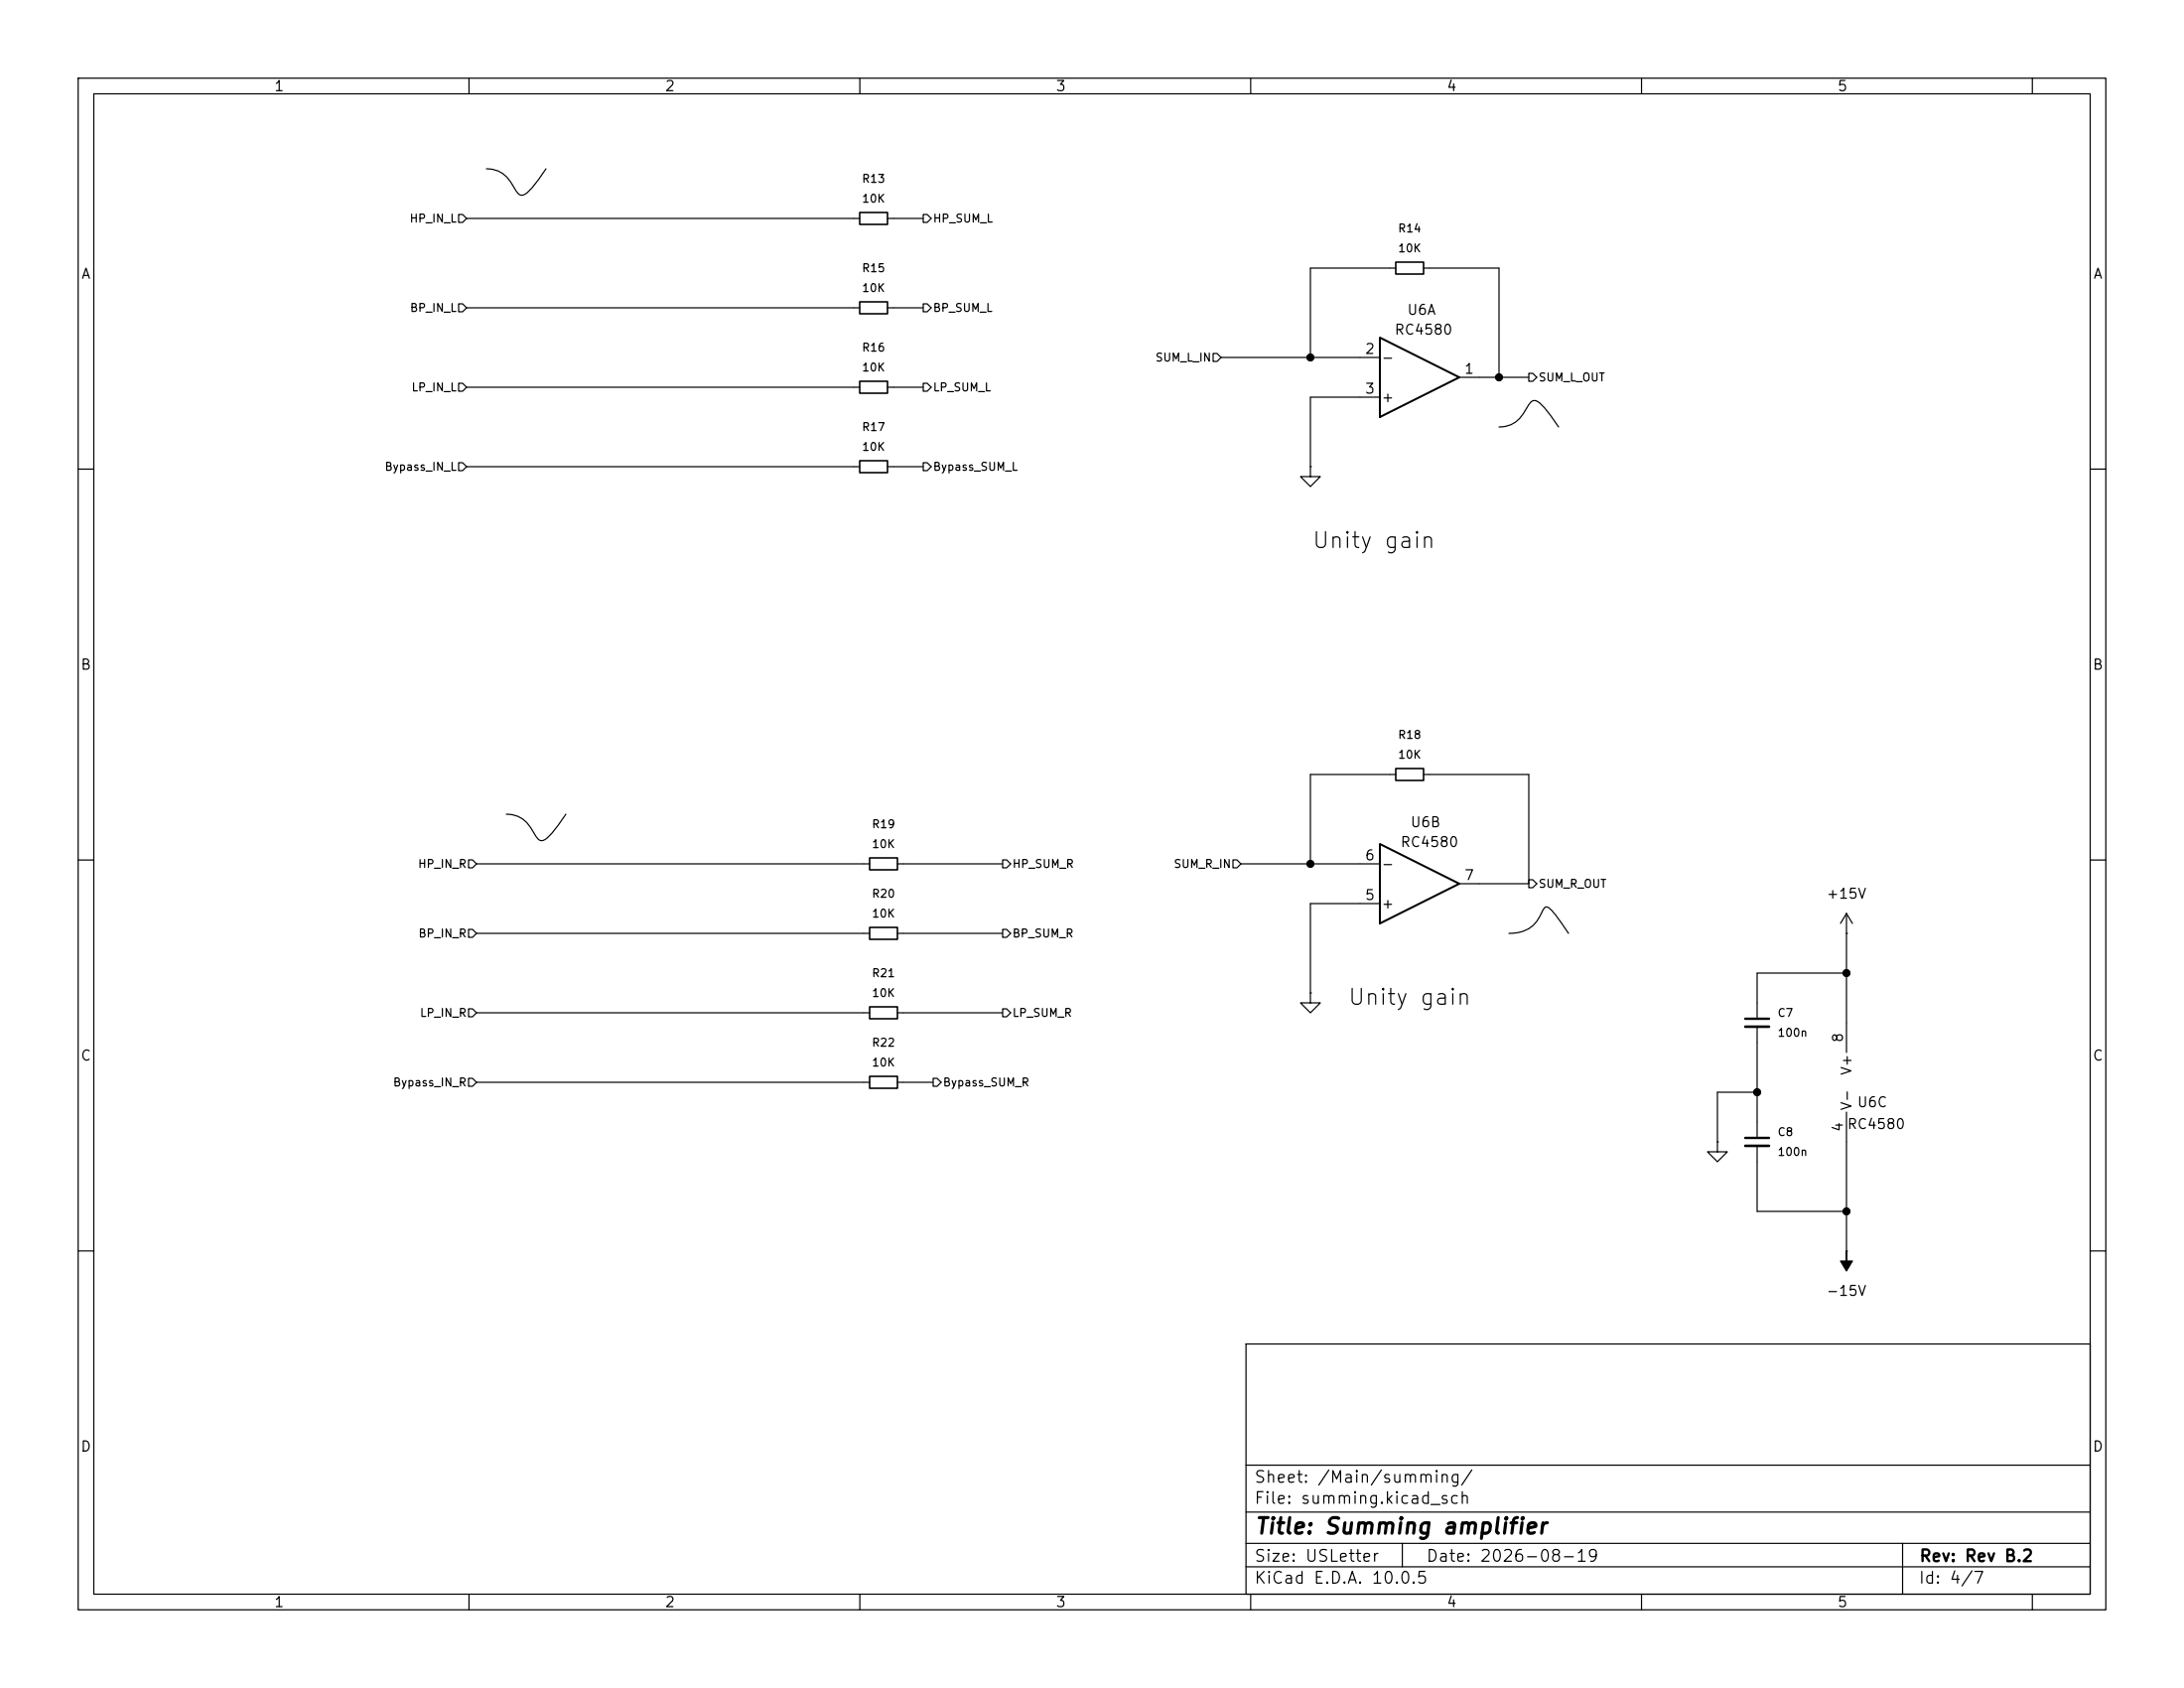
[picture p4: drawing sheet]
<svg xmlns="http://www.w3.org/2000/svg" width="279mm" height="216mm" viewBox="0 0 279 216" stroke-linecap="round" stroke-linejoin="round" font-family="sans-serif">
<g fill="none" stroke="#000" stroke-width=".15">
<path d="M10 10h259.4v195.9h-259.4zM12 12h255.4v191.9h-255.4zM60 10v2M110 10v2M160 10v2M210 10v2M260 10v2M58.7 38.9h.5l.5 .5-.5 .5h-.5zM58.7 27.4h.5l.5 .5-.5 .5h-.5zM59.7 39.4h50.3M59.7 27.9h50.3M62.2 21.6a3.6 3.6 0 0 1 3.5 2.3 1.6 1.6 0 0 0 .9 1.1 .99 .99 0 0 0 .9-.4l1.4-1.6 .9-1.4"/>
<path d="M113.5 39.4h4.6M113.5 27.9h4.6M118.1 38.9h.5l.5 .5-.5 .5h-.5zM118.1 27.4h.5l.5 .5-.5 .5h-.5zM178.6 34.3h-11v11.4M182.1 34.3h9.7v14M58.7 59.2h.5l.5 .5-.5 .5h-.5zM58.7 49h.5l.5 .5-.5 .5h-.5zM59.7 59.7h50.3M59.7 49.5h50.3M113.5 59.7h4.6M113.5 49.5h4.6"/>
<path d="M118.1 49h.5l.5 .5-.5 .5h-.5zM118.1 59.2h.5l.5 .5-.5 .5h-.5zM155.2 45.2h.5l.5 .5-.5 .5h-.5zM156.2 45.7h20.3M167.6 59.7v1.3h1.3l-1.3 1.2-1.2-1.2h1.2M167.6 59.7h.1M176.5 50.8h-8.9v8.9M186.7 48.3h8.9M191.8 54.6a3.6 3.6 0 0 0 3.5-2.3 1.6 1.6 0 0 1 .9-1.1 .99 .99 0 0 1 .8 .4l1.4 1.6 1 1.4M195.6 47.8h.5l.5 .5-.5 .5h-.5zM10 60h2M267.4 60h2"/>
<path d="M178.6 99.1h-11v11.4M182.1 99.1h13.5v13.9h-8.9M10 110h2M59.9 118.9h.6l.5 .5-.5 .5h-.6zM59.9 110h.6l.5 .5-.5 .5h-.6zM61 119.4h50.3M61 110.5h50.3M64.8 104.1a3.6 3.6 0 0 1 3.5 2.4 1.6 1.6 0 0 0 .9 1 .99 .99 0 0 0 .8-.3l1.4-1.6 1-1.5M114.8 119.4h13.5M114.8 110.5h13.5M128.3 110h.5l.5 .5-.5 .5h-.5zM128.3 118.9h.5l.5 .5-.5 .5h-.5z"/>
<path d="M157.7 110h.5l.5 .5-.5 .5h-.5zM158.7 110.5h17.8M176.5 115.6h-8.9v11.4M193 119.4a4.1 4.1 0 0 0 4.2-2.6 .88 .88 0 0 1 .6-.8h.2a5.3 5.3 0 0 1 1.7 2l1 1.4M195.6 112.5h.5l.5 .5-.5 .5h-.5zM236.2 119.4h.1M236.2 116.8v17.8M236.2 116.8l-.7 1.3M236.2 116.8l.8 1.3M267.4 110h2M59.9 137.9h.6l.5 .5-.5 .5h-.6zM59.9 129h.6l.5 .5-.5 .5h-.6z"/>
<path d="M61 138.4h50.3M61 129.5h50.3M114.8 138.4h4.6M114.8 129.5h13.5M119.4 137.9h.5l.5 .5-.5 .5h-.5zM128.3 129h.5l.5 .5-.5 .5h-.5zM167.6 127v1.3h1.3l-1.3 1.2-1.2-1.2h1.2M167.6 127h.1M224.8 131.3v14.2M224.8 139.7h-5.1v6.4M236.2 124.5h-11.4v5.8M219.7 146.1v1.2h1.3l-1.3 1.3-1.3-1.3h1.3"/>
<path d="M219.7 146.1h.1M224.8 146.6v8.3h11.4M236.2 142.2v17.8M10 160h2M159.4 171.9h108v32h-108zM236.2 160h.1M267.4 160h2M159.4 197.4h108M159.4 193.4h108M159.4 187.4h108M179.4 197.4v3M243.4 197.4v6.5"/>
<path d="M60 203.9v2M110 203.9v2M159.4 200.4h108M160 203.9v2M210 203.9v2M260 203.9v2"/>
</g>
<path d="M110 38.6h3.5v1.5h-3.5zM110 27.2h3.5v1.5h-3.5zM178.6 33.5h3.5v1.6h-3.5zM110 58.9h3.5v1.6h-3.5zM110 48.8h3.5v1.5h-3.5zM178.6 98.3h3.5v1.5h-3.5zM111.3 118.6h3.5v1.5h-3.5zM111.3 109.7h3.5v1.6h-3.5zM111.3 137.7h3.5v1.5h-3.5zM111.3 128.8h3.5v1.5h-3.5z" fill="none" stroke="#000" stroke-width=".2"/>
<path d="M223.3 130.3h3M223.3 145.5h3" fill="none" stroke="#000" stroke-width=".3"/>
<path d="M223.3 131.3h3M223.3 146.6h3" fill="none" stroke="#000" stroke-width=".33"/>
<path d="M236.2 160v1.3h.8l-.8 1.3-.7-1.3h.7z" fill="#000" stroke="#000" stroke-width=".15"/>
<path d="M176.5 43.2l10.2 5.1-10.2 5zM176.5 108l10.2 5-10.2 5.1z" fill="none" stroke="#000" stroke-width=".25"/>
<g fill="#000" stroke="#000" stroke-width=".13">
<circle cx="167.6" cy="45.7" r=".46"/>
<circle cx="191.8" cy="48.3" r=".46"/>
<circle cx="167.6" cy="110.5" r=".46"/>
<circle cx="224.8" cy="139.7" r=".46"/>
<circle cx="236.2" cy="124.5" r=".46"/>
<circle cx="236.2" cy="154.9" r=".46"/>
</g>
<g font-size="2">
<text x="167.7" y="70.6">Unity gain</text>
<text x="172.3" y="129.1">Unity gain</text>
<text x="160.4" y="196.7">Title: Summing amplifier</text>
</g>
<g font-size="1.5">
<text x="160.4" y="190">Sheet: /Main/summing/</text>
<text x="160.4" y="192.7">File: summing.kicad_sch</text>
<text x="160.4" y="202.9">KiCad E.D.A. 10.0.5</text>
<text x="160.4" y="200.1">Size: USLetter</text>
<text x="182.4" y="200.1">Date: 2026-08-19</text>
<text x="245.4" y="202.9">Id: 4/7</text>
<text x="245.4" y="200.1">Rev: Rev B.2</text>
</g>
<g font-size="1.3">
<text x="35" y="12">1</text>
<text x="85" y="12">2</text>
<text x="135" y="12">3</text>
<text x="185" y="12">4</text>
<text x="235" y="12">5</text>
<text x="10.3" y="36">A</text>
<text x="267.7" y="36">A</text>
<text x="179.9" y="40.6">U6A</text>
<text x="174.5" y="45.6">2</text>
<text x="176.6" y="46.7">-</text>
<text x="178.3" y="43.1">RC4580</text>
<text x="174.5" y="50.7">3</text>
<text x="176.6" y="51.8">+</text>
<text x="187.2" y="48.1">1</text>
<text x="10.2" y="86">B</text>
<text x="267.6" y="86">B</text>
<text x="180.3" y="106.1">U6B</text>
<text x="174.5" y="110.4">6</text>
<text x="176.6" y="111.5">-</text>
<text x="179.1" y="108.7">RC4580</text>
<text x="187.2" y="112.9">7</text>
<text x="174.5" y="115.4">5</text>
<text x="176.6" y="116.5">+</text>
<text x="233.6" y="115.3">+15V</text>
<text x="10.2" y="136">C</text>
<text x="236.1" y="133.4" transform="rotate(-90 236.1 133.4)">8</text>
<text x="237.2" y="137.6" transform="rotate(-90 237.2 137.6)">V+</text>
<text x="267.6" y="136">C</text>
<text x="237.2" y="142.1" transform="rotate(-90 237.2 142.1)">V-</text>
<text x="237.5" y="141.9">U6C</text>
<text x="236.1" y="144.9" transform="rotate(-90 236.1 144.9)">4</text>
<text x="236.2" y="144.7">RC4580</text>
<text x="233.6" y="166.1">-15V</text>
<text x="10.2" y="186">D</text>
<text x="267.6" y="186">D</text>
<text x="35" y="205.9">1</text>
<text x="85" y="205.9">2</text>
<text x="135" y="205.9">3</text>
<text x="185" y="205.9">4</text>
<text x="235" y="205.9">5</text>
</g>
<g font-size="1">
<text x="110.2" y="23.6">R13</text>
<text x="52.3" y="28.7">HP_IN_L</text>
<text x="110.2" y="26.2">10K</text>
<text x="119.3" y="28.7">HP_SUM_L</text>
<text x="178.8" y="30">R14</text>
<text x="110.2" y="35.1">R15</text>
<text x="178.8" y="32.5">10K</text>
<text x="52.4" y="40.1">BP_IN_L</text>
<text x="110.2" y="37.6">10K</text>
<text x="119.3" y="40.1">BP_SUM_L</text>
<text x="110.2" y="45.2">R16</text>
<text x="110.2" y="47.8">10K</text>
<text x="147.7" y="46.5">SUM_L_IN</text>
<text x="52.6" y="50.3">LP_IN_L</text>
<text x="119.3" y="50.3">LP_SUM_L</text>
<text x="196.7" y="49">SUM_L_OUT</text>
<text x="110.2" y="55.4">R17</text>
<text x="110.2" y="57.9">10K</text>
<text x="49.1" y="60.5">Bypass_IN_L</text>
<text x="119.3" y="60.5">Bypass_SUM_L</text>
<text x="178.8" y="94.7">R18</text>
<text x="178.8" y="97.3">10K</text>
<text x="111.5" y="106.2">R19</text>
<text x="53.4" y="111.3">HP_IN_R</text>
<text x="111.5" y="108.7">10K</text>
<text x="129.4" y="111.3">HP_SUM_R</text>
<text x="150.1" y="111.3">SUM_R_IN</text>
<text x="196.7" y="113.8">SUM_R_OUT</text>
<text x="111.5" y="115.1">R20</text>
<text x="111.5" y="117.6">10K</text>
<text x="53.4" y="120.1">BP_IN_R</text>
<text x="111.5" y="125.2">R21</text>
<text x="129.4" y="120.1">BP_SUM_R</text>
<text x="53.6" y="130.3">LP_IN_R</text>
<text x="111.5" y="127.8">10K</text>
<text x="129.4" y="130.3">LP_SUM_R</text>
<text x="227.3" y="130.3">C7</text>
<text x="111.5" y="134.1">R22</text>
<text x="111.5" y="136.7">10K</text>
<text x="227.3" y="132.9">100n</text>
<text x="50.2" y="139.2">Bypass_IN_R</text>
<text x="120.5" y="139.2">Bypass_SUM_R</text>
<text x="227.3" y="145.6">C8</text>
<text x="227.3" y="148.1">100n</text>
</g>
</svg>
